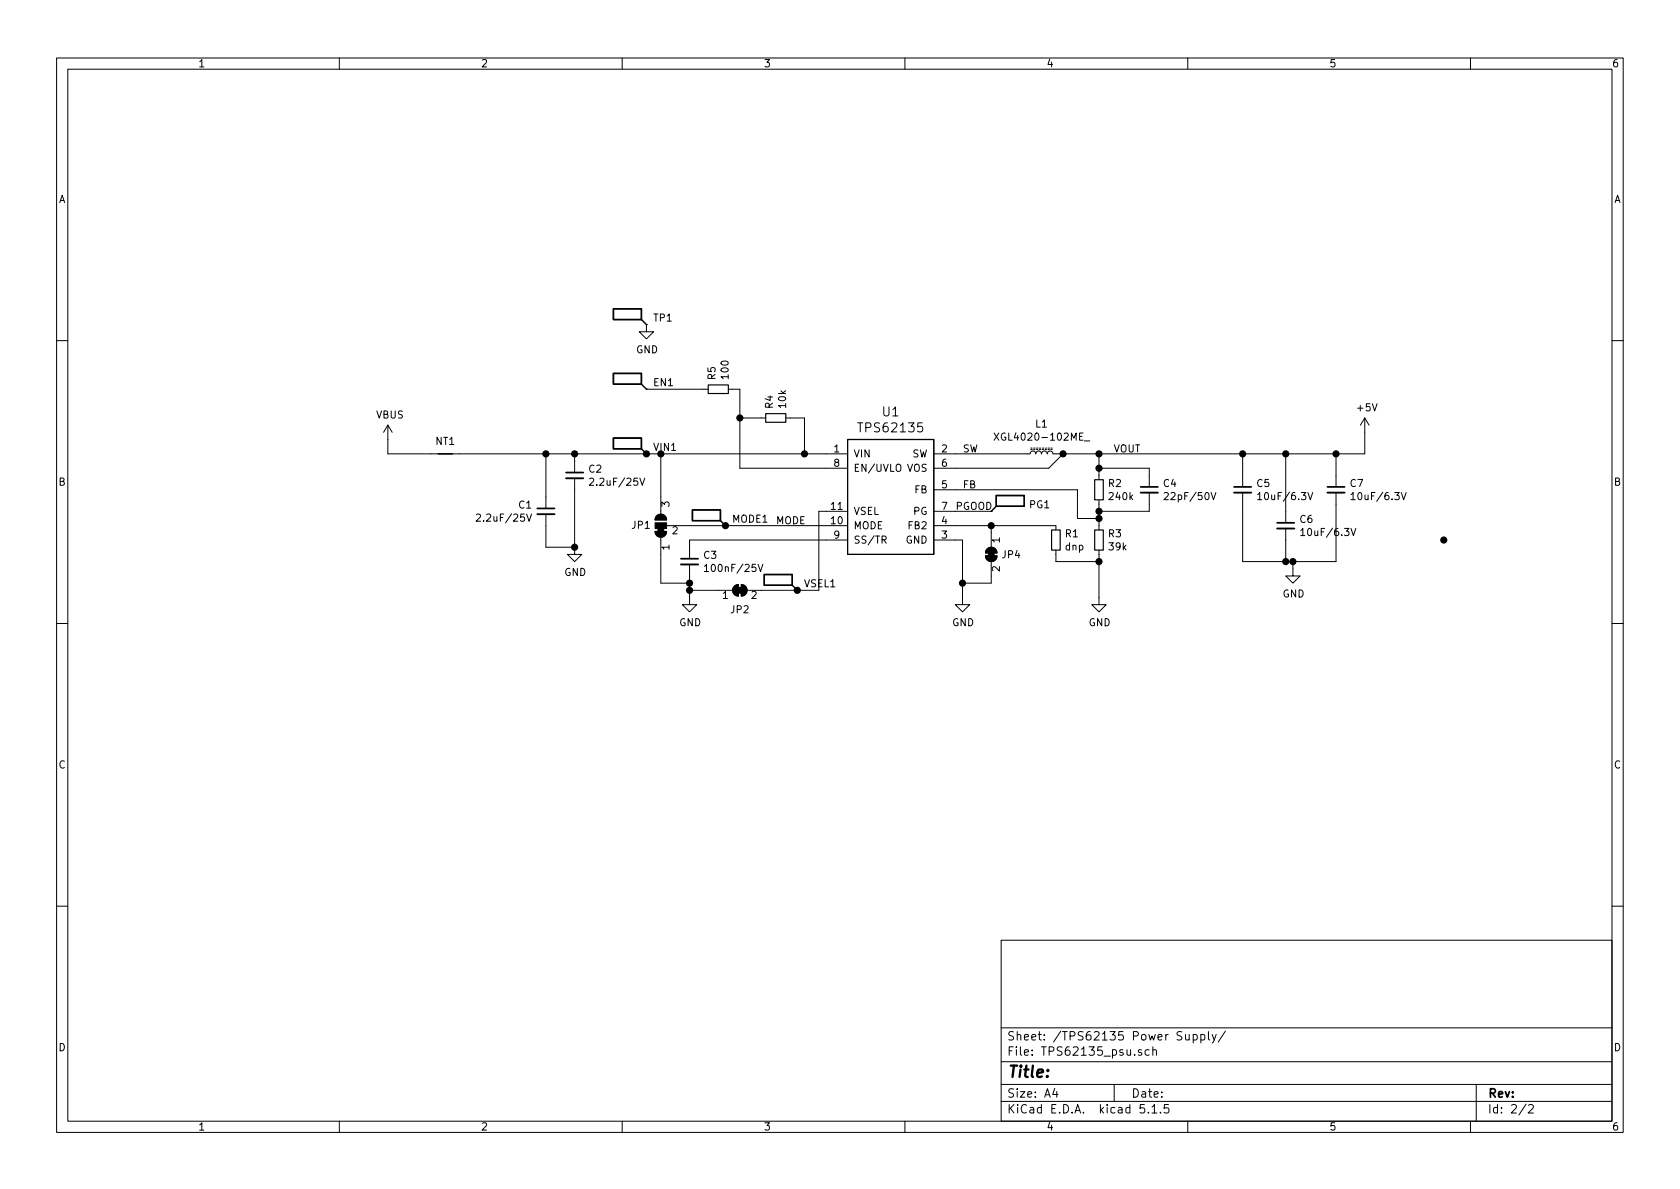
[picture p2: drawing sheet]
EESchema Schematic File Version 4
LIBS:5vpol-cache
EELAYER 30 0
EELAYER END
$Descr A4 11693 8268
encoding utf-8
Sheet 2 2
Title ""
Date ""
Rev ""
Comp ""
Comment1 ""
Comment2 ""
Comment3 ""
Comment4 ""
$EndDescr
$Comp
L meansOfCircuitDesign:TPS62135 U1
U 1 1
P 6200 3450
F 0 "U1" H 6200 4045 63  0000 C CNN
F 1 "TPS62135" H 6200 3934 63  0000 C CNN
F 2 "Automated:RGX_TI_VQFN-HR11" H 6100 3450 63  0001 C CNN
F 3 "http://www.ti.com/lit/ds/symlink/tps62135.pdf" H 6100 3450 63  0001 C CNN
	1    6200 3450
	1    0    0    -1  
$EndComp
$Comp
L Device:L_Core_Ferrite_Small L1
U 1 1
P 7250 3150
F 0 "L1" V 7455 3150 50  0000 C CNN
F 1 "XGL4020-102ME_" V 7364 3150 50  0000 C CNN
F 2 "Inductor_SMD:L_Coilcraft_XxL4020" H 7250 3150 50  0001 C CNN
F 3 "https://www.coilcraft.com/pdfs/xgl4020.pdf" H 7250 3150 50  0001 C CNN
	1    7250 3150
	0    -1   -1   0   
$EndComp
$Comp
L Device:R_Small R2
U 1 1
P 7650 3400
F 0 "R2" H 7709 3446 50  0000 L CNN
F 1 "240k" H 7709 3355 50  0000 L CNN
F 2 "Resistor_SMD:R_0603_1608Metric" H 7650 3400 50  0001 C CNN
F 3 "~" H 7650 3400 50  0001 C CNN
	1    7650 3400
	1    0    0    -1  
$EndComp
$Comp
L Device:C_Small C4
U 1 1
P 8000 3400
F 0 "C4" H 8092 3446 50  0000 L CNN
F 1 "22pF/50V" H 8092 3355 50  0000 L CNN
F 2 "Capacitor_SMD:C_0603_1608Metric" H 8000 3400 50  0001 C CNN
F 3 "~" H 8000 3400 50  0001 C CNN
	1    8000 3400
	1    0    0    -1  
$EndComp
Wire Wire Line
	7350 3150 7400 3150
Wire Wire Line
	7150 3150 6650 3150
Wire Wire Line
	7650 3500 7650 3550
Wire Wire Line
	8000 3500 8000 3550
Wire Wire Line
	8000 3550 7650 3550
Connection ~ 7650 3550
Wire Wire Line
	7650 3550 7650 3600
Wire Wire Line
	8000 3300 8000 3250
Wire Wire Line
	8000 3250 7650 3250
Wire Wire Line
	7650 3250 7650 3150
Connection ~ 7650 3150
Wire Wire Line
	7650 3250 7650 3300
Connection ~ 7650 3250
Wire Wire Line
	6650 3250 7300 3250
Wire Wire Line
	7300 3250 7400 3150
Connection ~ 7400 3150
Wire Wire Line
	6650 3400 7500 3400
Wire Wire Line
	7500 3400 7500 3600
Wire Wire Line
	7500 3600 7650 3600
Connection ~ 7650 3600
Wire Wire Line
	7650 3600 7650 3650
$Comp
L power:GND #PWR010
U 1 1
P 7650 4150
F 0 "#PWR010" H 7650 3900 50  0001 C CNN
F 1 "GND" H 7655 3977 50  0000 C CNN
F 2 "" H 7650 4150 50  0001 C CNN
F 3 "" H 7650 4150 50  0001 C CNN
	1    7650 4150
	1    0    0    -1  
$EndComp
Wire Wire Line
	7650 3900 7650 3850
$Comp
L power:GND #PWR09
U 1 1
P 6700 4150
F 0 "#PWR09" H 6700 3900 50  0001 C CNN
F 1 "GND" H 6705 3977 50  0000 C CNN
F 2 "" H 6700 4150 50  0001 C CNN
F 3 "" H 6700 4150 50  0001 C CNN
	1    6700 4150
	1    0    0    -1  
$EndComp
Wire Wire Line
	6650 3750 6700 3750
Wire Wire Line
	6700 3750 6700 4050
Wire Wire Line
	7650 3150 8650 3150
$Comp
L Device:C_Small C5
U 1 1
P 8650 3400
F 0 "C5" H 8742 3446 50  0000 L CNN
F 1 "10uF/6.3V" H 8742 3355 50  0000 L CNN
F 2 "Capacitor_SMD:C_0805_2012Metric" H 8650 3400 50  0001 C CNN
F 3 "~" H 8650 3400 50  0001 C CNN
	1    8650 3400
	1    0    0    -1  
$EndComp
Wire Wire Line
	8650 3300 8650 3150
$Comp
L power:GND #PWR011
U 1 1
P 9000 3950
F 0 "#PWR011" H 9000 3700 50  0001 C CNN
F 1 "GND" H 9005 3777 50  0000 C CNN
F 2 "" H 9000 3950 50  0001 C CNN
F 3 "" H 9000 3950 50  0001 C CNN
	1    9000 3950
	1    0    0    -1  
$EndComp
Wire Wire Line
	8650 3900 8650 3500
$Comp
L Device:C_Small C2
U 1 1
P 4000 3300
F 0 "C2" H 4092 3346 50  0000 L CNN
F 1 "2.2uF/25V" H 4092 3255 50  0000 L CNN
F 2 "Capacitor_SMD:C_0805_2012Metric" H 4000 3300 50  0001 C CNN
F 3 "~" H 4000 3300 50  0001 C CNN
	1    4000 3300
	1    0    0    -1  
$EndComp
$Comp
L power:GND #PWR06
U 1 1
P 4000 3800
F 0 "#PWR06" H 4000 3550 50  0001 C CNN
F 1 "GND" H 4005 3627 50  0000 C CNN
F 2 "" H 4000 3800 50  0001 C CNN
F 3 "" H 4000 3800 50  0001 C CNN
	1    4000 3800
	1    0    0    -1  
$EndComp
Wire Wire Line
	3800 3650 3800 3800
Wire Wire Line
	3800 3800 4000 3800
Wire Wire Line
	4000 3400 4000 3800
Connection ~ 4000 3800
Wire Wire Line
	3800 3150 3800 3450
Wire Wire Line
	4000 3200 4000 3150
Connection ~ 4000 3150
$Comp
L Device:C_Small C1
U 1 1
P 3800 3550
F 0 "C1" H 3708 3596 50  0000 R CNN
F 1 "2.2uF/25V" H 3708 3505 50  0000 R CNN
F 2 "Capacitor_SMD:C_0805_2012Metric" H 3800 3550 50  0001 C CNN
F 3 "~" H 3800 3550 50  0001 C CNN
	1    3800 3550
	1    0    0    -1  
$EndComp
$Comp
L power:GND #PWR08
U 1 1
P 4800 4150
F 0 "#PWR08" H 4800 3900 50  0001 C CNN
F 1 "GND" H 4805 3977 50  0000 C CNN
F 2 "" H 4800 4150 50  0001 C CNN
F 3 "" H 4800 4150 50  0001 C CNN
	1    4800 4150
	1    0    0    -1  
$EndComp
$Comp
L Device:C_Small C3
U 1 1
P 4800 3900
F 0 "C3" H 4892 3946 50  0000 L CNN
F 1 "100nF/25V" H 4892 3855 50  0000 L CNN
F 2 "Capacitor_SMD:C_0603_1608Metric" H 4800 3900 50  0001 C CNN
F 3 "~" H 4800 3900 50  0001 C CNN
	1    4800 3900
	1    0    0    -1  
$EndComp
Wire Wire Line
	4800 4150 4800 4100
Wire Wire Line
	5750 3750 4800 3750
Wire Wire Line
	4800 3750 4800 3800
$Comp
L Jumper:SolderJumper_3_Bridged12 JP1
U 1 1
P 4600 3650
F 0 "JP1" V 4600 3717 50  0000 L CNN
F 1 "SolderJumper_3_Bridged12" V 4555 3718 50  0001 L CNN
F 2 "Jumper:SolderJumper-3_P1.3mm_Bridged12_RoundedPad1.0x1.5mm_NumberLabels" H 4600 3650 50  0001 C CNN
F 3 "~" H 4600 3650 50  0001 C CNN
	1    4600 3650
	0    -1   -1   0   
$EndComp
Wire Wire Line
	4600 3450 4600 3150
Connection ~ 4600 3150
Wire Wire Line
	4750 3650 5050 3650
Wire Wire Line
	4600 3850 4600 4050
Wire Wire Line
	4600 4050 4800 4050
Connection ~ 4800 4050
Wire Wire Line
	4800 4050 4800 4000
Wire Wire Line
	4800 4100 5000 4100
Wire Wire Line
	5700 4100 5700 3550
Wire Wire Line
	5700 3550 5750 3550
Connection ~ 4800 4100
Wire Wire Line
	4800 4100 4800 4050
Wire Wire Line
	3800 3150 4000 3150
Wire Wire Line
	3800 3150 3200 3150
Connection ~ 3800 3150
Text Label 6700 3150 0    50   ~ 0
SW
Text Label 7750 3150 0    50   ~ 0
VOUT
Text Label 6700 3400 0    50   ~ 0
FB
Wire Wire Line
	6650 3550 6900 3550
$Comp
L Device:Net-Tie_2 NT1
U 1 1
P 3100 3150
F 0 "NT1" H 3100 3239 50  0000 C CNN
F 1 "Net-Tie_2" H 3100 3240 50  0001 C CNN
F 2 "NetTie:NetTie-2_SMD_Pad2.0mm" H 3100 3150 50  0001 C CNN
F 3 "~" H 3100 3150 50  0001 C CNN
	1    3100 3150
	1    0    0    -1  
$EndComp
$Comp
L power:VBUS #PWR05
U 1 1
P 2700 3050
F 0 "#PWR05" H 2700 2900 50  0001 C CNN
F 1 "VBUS" H 2715 3223 50  0000 C CNN
F 2 "" H 2700 3050 50  0001 C CNN
F 3 "" H 2700 3050 50  0001 C CNN
	1    2700 3050
	1    0    0    -1  
$EndComp
Wire Wire Line
	2700 3050 2700 3150
Wire Wire Line
	2700 3150 3000 3150
Text Label 5400 3650 0    50   ~ 0
MODE
Wire Wire Line
	7400 3150 7650 3150
Connection ~ 8650 3150
Connection ~ 5600 3150
Wire Wire Line
	5150 2700 5150 2900
Wire Wire Line
	5150 3250 5750 3250
Wire Wire Line
	4600 3150 4500 3150
Wire Wire Line
	5600 3150 5750 3150
Wire Wire Line
	4600 3150 5600 3150
Wire Wire Line
	5300 2900 5150 2900
Connection ~ 5150 2900
Wire Wire Line
	5150 2900 5150 3250
Wire Wire Line
	5500 2900 5600 2900
Wire Wire Line
	5600 2900 5600 3150
Wire Wire Line
	8950 3750 8950 3900
Wire Wire Line
	8650 3150 8950 3150
Connection ~ 8950 3150
Wire Wire Line
	8950 3550 8950 3150
$Comp
L Device:C_Small C6
U 1 1
P 8950 3650
F 0 "C6" H 9042 3696 50  0000 L CNN
F 1 "10uF/6.3V" H 9042 3605 50  0000 L CNN
F 2 "Capacitor_SMD:C_0805_2012Metric" H 8950 3650 50  0001 C CNN
F 3 "~" H 8950 3650 50  0001 C CNN
	1    8950 3650
	1    0    0    -1  
$EndComp
Wire Wire Line
	9500 3000 9500 3150
$Comp
L power:+5V #PWR012
U 1 1
P 9500 3000
F 0 "#PWR012" H 9500 2850 50  0001 C CNN
F 1 "+5V" H 9515 3173 50  0000 C CNN
F 2 "" H 9500 3000 50  0001 C CNN
F 3 "" H 9500 3000 50  0001 C CNN
	1    9500 3000
	1    0    0    -1  
$EndComp
Wire Wire Line
	9300 3500 9300 3900
Wire Wire Line
	9300 3300 9300 3150
$Comp
L Device:C_Small C7
U 1 1
P 9300 3400
F 0 "C7" H 9392 3446 50  0000 L CNN
F 1 "10uF/6.3V" H 9392 3355 50  0000 L CNN
F 2 "Capacitor_SMD:C_0805_2012Metric" H 9300 3400 50  0001 C CNN
F 3 "~" H 9300 3400 50  0001 C CNN
	1    9300 3400
	1    0    0    -1  
$EndComp
Wire Wire Line
	8950 3150 9300 3150
Wire Wire Line
	9500 3150 9300 3150
Connection ~ 9300 3150
Connection ~ 8950 3900
Wire Wire Line
	8950 3900 9000 3900
Wire Wire Line
	9000 3950 9000 3900
Wire Wire Line
	8650 3900 8950 3900
Connection ~ 9000 3900
Wire Wire Line
	9000 3900 9300 3900
$Comp
L Connector:TestPoint_Flag PG1
U 1 1
P 6900 3550
F 0 "PG1" H 7160 3598 50  0000 L CNN
F 1 "PG" H 7160 3598 50  0001 L CNN
F 2 "TestPoint:TestPoint_Loop_D1.80mm_Drill1.0mm_Beaded" H 7160 3507 50  0001 L CNN
F 3 "~" H 7100 3550 50  0001 C CNN
	1    6900 3550
	1    0    0    -1  
$EndComp
Text Label 6650 3550 0    50   ~ 0
PGOOD
$Comp
L Connector:TestPoint_Flag EN1
U 1 1
P 4500 2700
F 0 "EN1" H 4456 2748 50  0000 R CNN
F 1 "EN" H 4760 2748 50  0001 L CNN
F 2 "TestPoint:TestPoint_Loop_D1.80mm_Drill1.0mm_Beaded" H 4760 2657 50  0001 L CNN
F 3 "~" H 4700 2700 50  0001 C CNN
	1    4500 2700
	-1   0    0    -1  
$EndComp
$Comp
L power:GND #PWR07
U 1 1
P 4500 2250
F 0 "#PWR07" H 4500 2000 50  0001 C CNN
F 1 "GND" H 4505 2077 50  0000 C CNN
F 2 "" H 4500 2250 50  0001 C CNN
F 3 "" H 4500 2250 50  0001 C CNN
	1    4500 2250
	1    0    0    -1  
$EndComp
Wire Wire Line
	4500 2700 4900 2700
$Comp
L Connector:TestPoint_Flag TP1
U 1 1
P 4500 2250
F 0 "TP1" H 4456 2298 50  0000 R CNN
F 1 "GND" H 4760 2298 50  0001 L CNN
F 2 "TestPoint:TestPoint_Loop_D1.80mm_Drill1.0mm_Beaded" H 4760 2207 50  0001 L CNN
F 3 "~" H 4700 2250 50  0001 C CNN
	1    4500 2250
	-1   0    0    -1  
$EndComp
$Comp
L Connector:TestPoint_Flag VIN1
U 1 1
P 4500 3150
F 0 "VIN1" H 4456 3198 50  0000 R CNN
F 1 "VIN" H 4760 3198 50  0001 L CNN
F 2 "TestPoint:TestPoint_Loop_D1.80mm_Drill1.0mm_Beaded" H 4760 3107 50  0001 L CNN
F 3 "~" H 4700 3150 50  0001 C CNN
	1    4500 3150
	-1   0    0    -1  
$EndComp
Connection ~ 4500 3150
Wire Wire Line
	4500 3150 4000 3150
$Comp
L Connector:TestPoint_Flag MODE1
U 1 1
P 5050 3650
F 0 "MODE1" H 5006 3698 50  0000 R CNN
F 1 "MODE" H 5310 3698 50  0001 L CNN
F 2 "TestPoint:TestPoint_Loop_D1.80mm_Drill1.0mm_Beaded" H 5310 3607 50  0001 L CNN
F 3 "~" H 5250 3650 50  0001 C CNN
	1    5050 3650
	-1   0    0    -1  
$EndComp
Connection ~ 5050 3650
Wire Wire Line
	5050 3650 5750 3650
$Comp
L Jumper:SolderJumper_2_Bridged JP2
U 1 1
P 5150 4100
F 0 "JP2" H 5150 3967 50  0000 C CNN
F 1 "SolderJumper_2_Bridged" H 5150 4214 50  0001 C CNN
F 2 "Jumper:SolderJumper-2_P1.3mm_Bridged_RoundedPad1.0x1.5mm" H 5150 4100 50  0001 C CNN
F 3 "~" H 5150 4100 50  0001 C CNN
	1    5150 4100
	1    0    0    -1  
$EndComp
Wire Wire Line
	5300 4100 5550 4100
$Comp
L Device:R_Small R3
U 1 1
P 7650 3750
F 0 "R3" H 7709 3796 50  0000 L CNN
F 1 "39k" H 7709 3705 50  0000 L CNN
F 2 "Resistor_SMD:R_0603_1608Metric" H 7650 3750 50  0001 C CNN
F 3 "~" H 7650 3750 50  0001 C CNN
	1    7650 3750
	1    0    0    -1  
$EndComp
$Comp
L Device:R_Small R1
U 1 1
P 7350 3750
F 0 "R1" H 7409 3796 50  0000 L CNN
F 1 "dnp" H 7409 3705 50  0000 L CNN
F 2 "Resistor_SMD:R_0603_1608Metric" H 7350 3750 50  0001 C CNN
F 3 "~" H 7350 3750 50  0001 C CNN
	1    7350 3750
	1    0    0    -1  
$EndComp
Wire Wire Line
	6650 3650 6900 3650
Wire Wire Line
	7350 3850 7350 3900
Wire Wire Line
	7350 3900 7650 3900
Connection ~ 7650 3900
Wire Wire Line
	7650 4150 7650 3900
$Comp
L Connector:TestPoint_Flag VSEL1
U 1 1
P 5550 4100
F 0 "VSEL1" H 5506 4148 50  0000 R CNN
F 1 "VSEL" H 5810 4148 50  0001 L CNN
F 2 "TestPoint:TestPoint_Loop_D1.80mm_Drill1.0mm_Beaded" H 5810 4057 50  0001 L CNN
F 3 "~" H 5750 4100 50  0001 C CNN
	1    5550 4100
	-1   0    0    -1  
$EndComp
Connection ~ 5550 4100
Wire Wire Line
	5550 4100 5700 4100
$Comp
L Jumper:SolderJumper_2_Bridged JP4
U 1 1
P 6900 3850
F 0 "JP4" V 6900 3918 50  0000 L CNN
F 1 "SolderJumper_2_Bridged" H 6900 3964 50  0001 C CNN
F 2 "Jumper:SolderJumper-2_P1.3mm_Bridged_RoundedPad1.0x1.5mm" H 6900 3850 50  0001 C CNN
F 3 "~" H 6900 3850 50  0001 C CNN
	1    6900 3850
	0    1    1    0   
$EndComp
Wire Wire Line
	6900 3700 6900 3650
Connection ~ 6900 3650
Wire Wire Line
	6900 3650 7350 3650
Wire Wire Line
	6900 4000 6900 4050
Wire Wire Line
	6900 4050 6700 4050
Connection ~ 6700 4050
Wire Wire Line
	6700 4050 6700 4150
$Comp
L Device:R_Small R4
U 1 1
P 5400 2900
F 0 "R4" H 5459 2946 50  0000 L CNN
F 1 "10k" H 5459 2855 50  0000 L CNN
F 2 "Resistor_SMD:R_0603_1608Metric" H 5400 2900 50  0001 C CNN
F 3 "~" H 5400 2900 50  0001 C CNN
	1    5400 2900
	0    -1   -1   0   
$EndComp
$Comp
L Device:R_Small R5
U 1 1
P 5000 2700
F 0 "R5" H 5059 2746 50  0000 L CNN
F 1 "100" H 5059 2655 50  0000 L CNN
F 2 "Resistor_SMD:R_0603_1608Metric" H 5000 2700 50  0001 C CNN
F 3 "~" H 5000 2700 50  0001 C CNN
	1    5000 2700
	0    -1   -1   0   
$EndComp
Wire Wire Line
	5100 2700 5150 2700
$EndSCHEMATC
